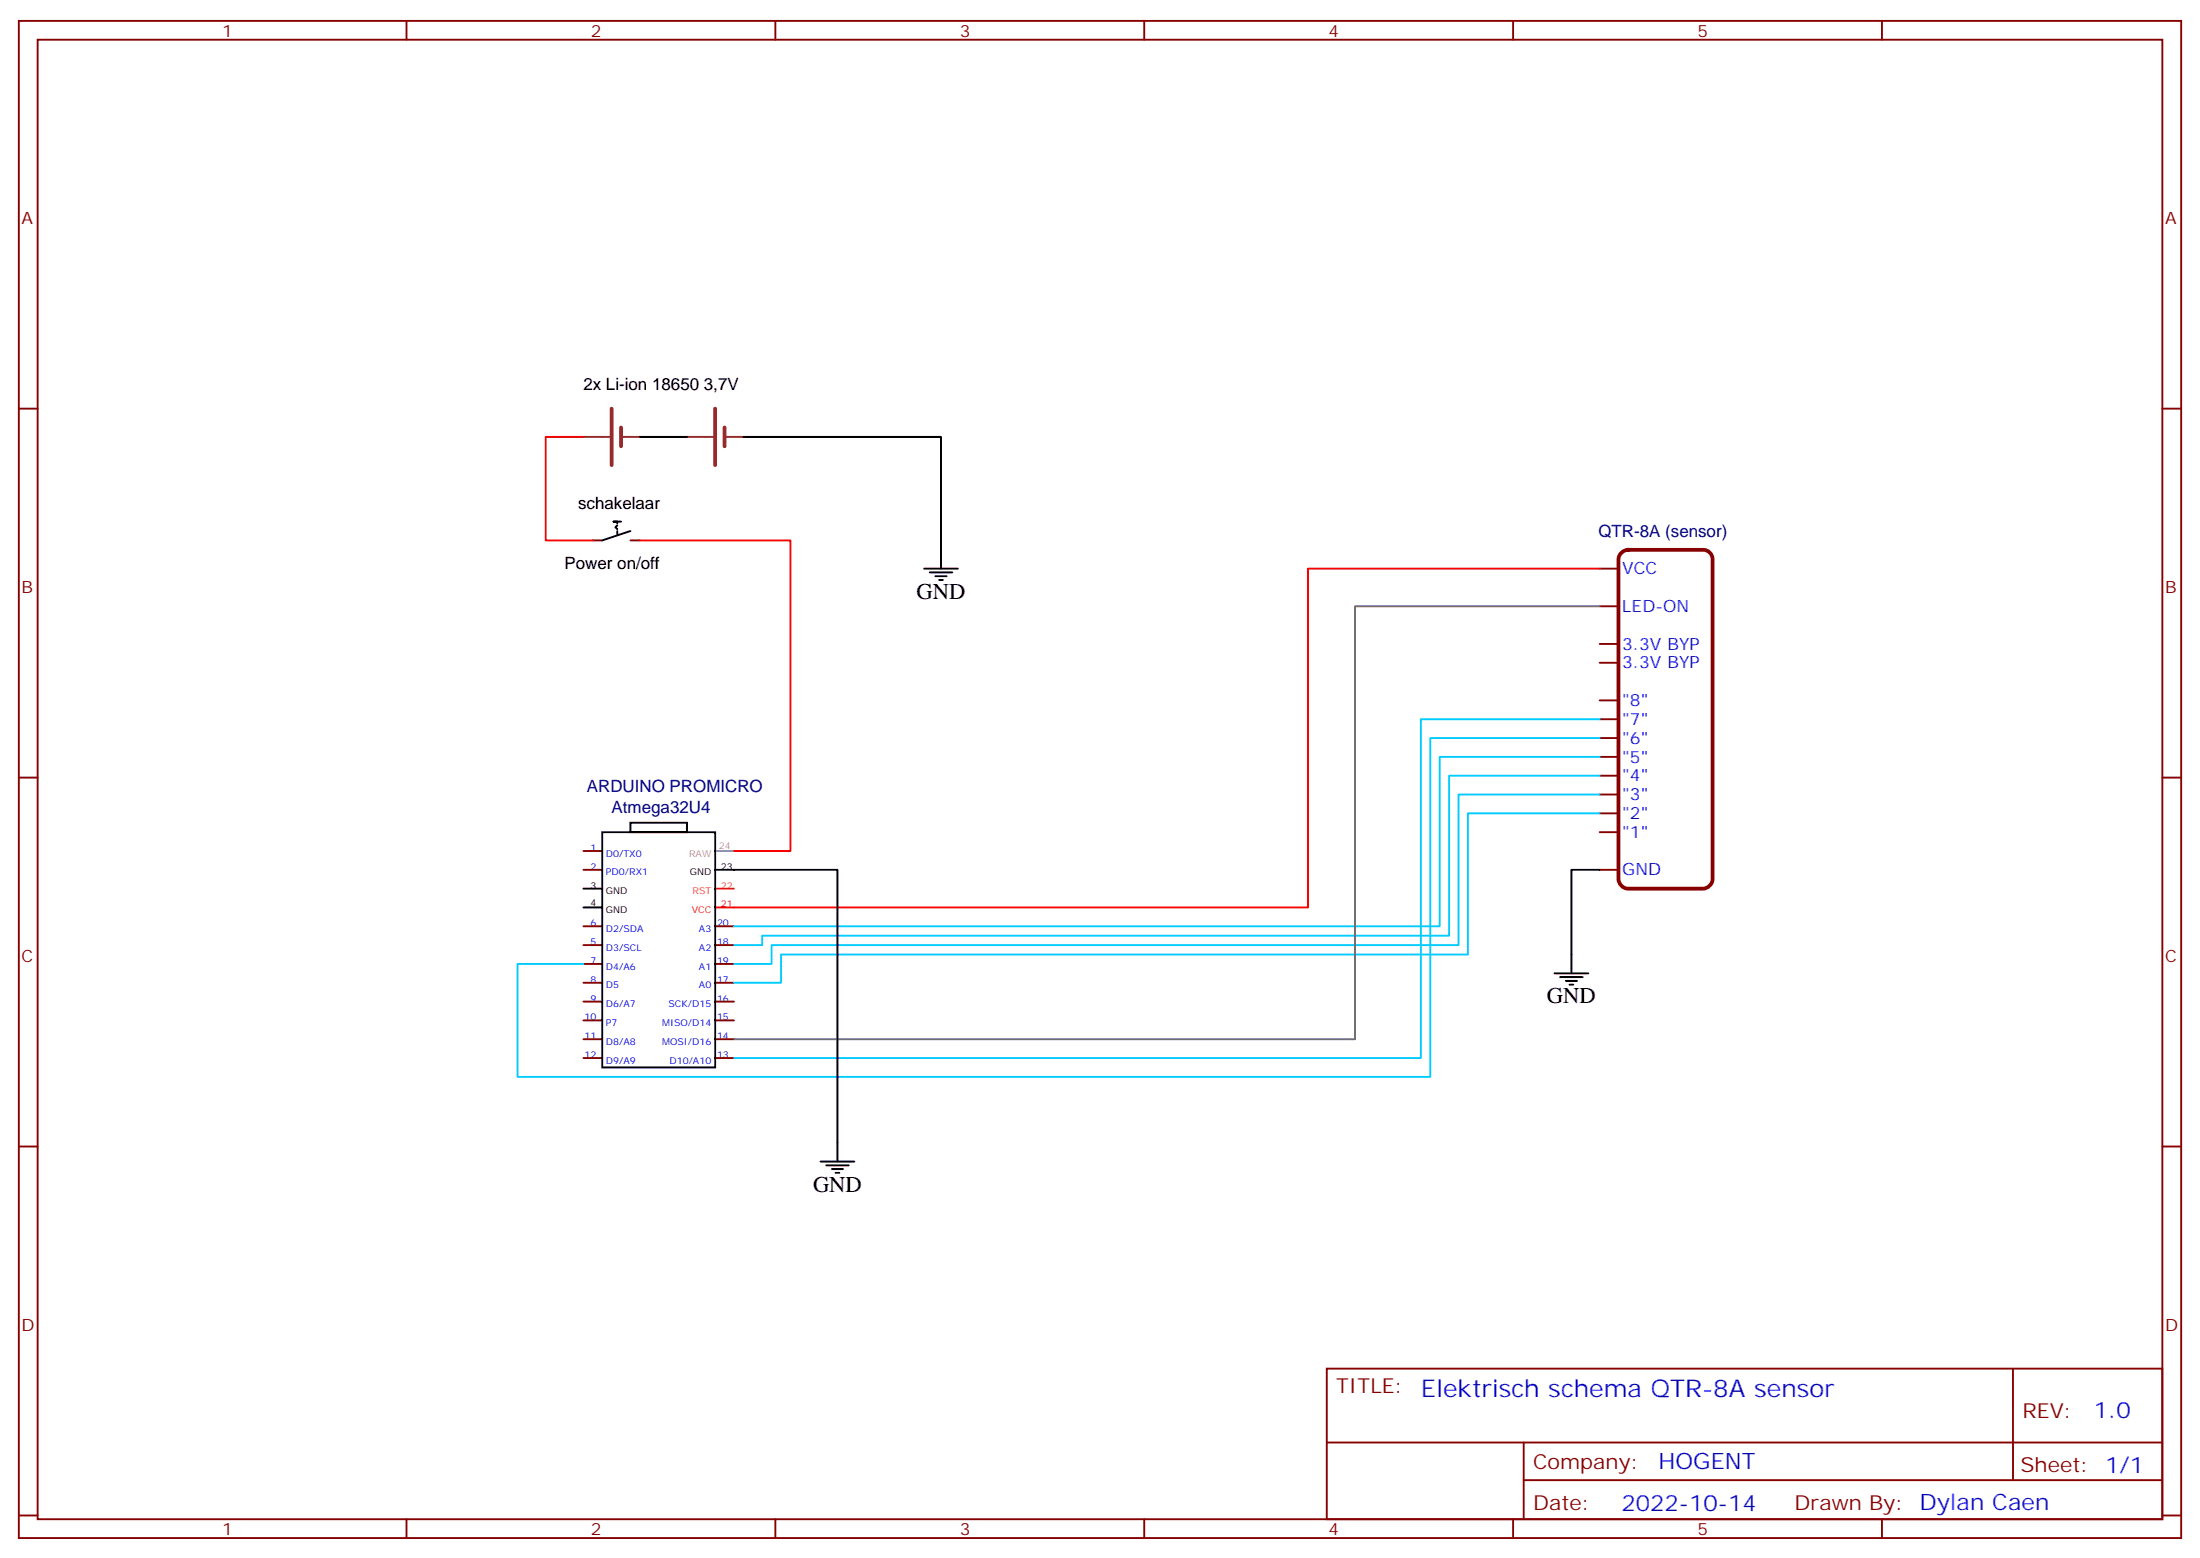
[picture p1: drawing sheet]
<svg xmlns="http://www.w3.org/2000/svg" width="412mm" height="292mm" viewBox="0 0 412 292" stroke-linecap="round" stroke-linejoin="round" font-family="sans-serif">
<g fill="none" stroke="#870000" stroke-width=".35">
<path d="M3.5 3.9h405.4v284.4h-405.4zM7.1 7.4h398.2v277.3h-398.2zM76.2 3.9v3.5M145.3 3.9v3.5M214.5 3.9v3.5M283.6 3.9v3.5M352.8 3.9v3.5M3.5 76.6h3.6M405.3 76.6h3.6M111.1 101.3h1.8M118.2 101.3h1.7M299.9 106.6h3.5"/>
<path d="M299.9 113.6h3.5M299.9 138.3h3.5M299.9 134.8h3.5M299.9 131.3h3.5M299.9 124.2h3.5M299.9 120.7h3.5M3.5 145.7h3.6M109.4 159.5h3.5M299.9 156h3.5M299.9 152.4h3.5M299.9 148.9h3.5M299.9 145.4h3.5"/>
<path d="M299.9 141.9h3.5M405.3 145.7h3.6M109.4 163h3.5M109.4 173.6h3.5M109.4 177.1h3.5M134.1 173.6h3.5M134.1 177.1h3.5M299.9 163h3.5M109.4 180.7h3.5M109.4 184.2h3.5M109.4 187.7h3.5M109.4 191.2h3.5"/>
<path d="M109.4 194.8h3.5M109.4 198.3h3.5M134.1 180.7h3.5M134.1 184.2h3.5M134.1 187.7h3.5M134.1 191.2h3.5M134.1 194.8h3.5M134.1 198.3h3.5M3.5 214.9h3.6M405.3 214.9h3.6M248.7 256.5h156.6v28.2h-156.6zM377.3 256.5v20.9"/>
<path d="M248.7 270.4h156.5M285.6 277.4h119.6M285.6 270.4v14.1M3.5 284h3.6M76.2 284.7v3.6M145.3 284.7v3.6M214.5 284.7v3.6M283.6 284.7v3.6M352.8 284.7v3.6M405.3 284h3.6"/>
</g>
<g fill="none" stroke="#000" stroke-width=".35">
<path d="M115.7 98.5l-.3 .3 .3 .4M115.7 99.5v.7M116.4 97.8h-1.4h.7v.3M118.2 99.5l-5.3 1.8M119.9 81.9h8.9M139.3 81.9h37.1v24.7M173.2 106.6h6.4M174.3 107.3h4.2M175.3 108h2.1M176 108.7h.7M112.9 156h21.2v44.1h-21.2zM118.2 154.2h10.6v1.8h-10.6z"/>
<path d="M109.4 166.5h3.5M109.4 170.1h3.5M134.1 163h22.9v54.7M299.9 163h-5.3v19.4M291.4 182.4h6.3M292.5 183.1h4.2M293.5 183.8h2.1M294.2 184.5h.7M153.8 217.7h6.4M154.9 218.4h4.2M155.9 219.1h2.1M156.6 219.8h.7"/>
</g>
<path d="M109.4 81.9h-7.1v19.4h8.8M119.9 101.3h28.3v58.2h-10.6M299.9 106.6h-54.7v63.5h-111.1" fill="none" stroke="#f00" stroke-width=".35"/>
<path d="M134.1 166.5h3.5" fill="none" stroke="#f60" stroke-width=".35"/>
<path d="M134.1 159.5h3.5" fill="none" stroke="#999" stroke-width=".35"/>
<path d="M304 103.6l.7-.5 .5-.1h14.1a1.76 1.76 0 0 1 1.7 1.8v60a1.89 1.89 0 0 1-1.7 1.7h-14.1a1.89 1.89 0 0 1-1.8-1.7v-60l.1-.5z" fill="none" stroke="#870000" stroke-width=".71"/>
<path d="M114.7 76.6v10.6M134.1 76.6v10.6M116.4 80.1v3.5M135.8 80.1v3.5" fill="none" stroke="#8c2424" stroke-width=".71"/>
<path d="M109.4 81.9h4.9M116.4 81.9h3.5M128.8 81.9h4.9M135.8 81.9h3.5" fill="none" stroke="#8c2424" stroke-width=".35"/>
<path d="M299.9 138.3h-31.8v63.5h-171.1v-21.1h12.4M299.9 134.8h-33.6v63.5h-128.7M299.9 152.4h-24.7v26.5h-128.8v5.3h-8.8M299.9 148.9h-26.5v28.2h-128.8v3.6h-7M299.9 145.4h-28.3v30h-128.7v1.7h-5.3M299.9 141.9h-30v31.7h-132.3" fill="none" stroke="#0cf" stroke-width=".35"/>
<path d="M299.9 113.6h-45.9v81.2h-116.4" fill="none" stroke="#666" stroke-width=".35"/>
<text font-size="4.6" fill="#00f" x="266.3" y="261.8">Elektrisch schema QTR-8A sensor</text>
<g font-size="4.2">
<text x="171.8" y="112.2">GND</text>
<text x="290" y="188.1">GND</text>
<text x="152.4" y="223.3">GND</text>
</g>
<g font-size="4.2" fill="#00f">
<text x="392.5" y="265.8">1.0</text>
<text x="310.9" y="275.3">HOGENT</text>
<text x="304" y="283.1">2022-10-14</text>
</g>
<g font-size="3.9" fill="#800">
<text x="250.5" y="261.1">TITLE:</text>
<text x="379.1" y="265.8">REV:</text>
<text x="287.4" y="275.3">Company:</text>
<text x="378.7" y="275.9">Sheet: 1/1</text>
<text x="287.4" y="283">Date:</text>
<text x="336.4" y="283.1">Drawn By: Dylan Caen</text>
</g>
<g font-size="3.2" fill="#800">
<text x="41.6" y="6.9">1</text>
<text x="110.8" y="6.9">2</text>
<text x="179.9" y="6.9">3</text>
<text x="249.1" y="6.9">4</text>
<text x="318.2" y="6.9">5</text>
<text x="4.1" y="42">A</text>
<text x="405.9" y="42">A</text>
<text x="4.1" y="111.2">B</text>
<text x="405.9" y="111.2">B</text>
<text x="4.1" y="180.3">C</text>
<text x="405.9" y="180.3">C</text>
<text x="4.1" y="249.4">D</text>
<text x="405.9" y="249.4">D</text>
<text x="41.6" y="287.7">1</text>
<text x="110.8" y="287.7">2</text>
<text x="179.9" y="287.7">3</text>
<text x="249.1" y="287.7">4</text>
<text x="318.2" y="287.7">5</text>
</g>
<g font-size="3.2">
<text x="109.4" y="73.1">2x Li-ion 18650 3,7V</text>
<text x="108.4" y="95.4">schakelaar</text>
<text x="105.8" y="106.6">Power on/off</text>
</g>
<g font-size="3.2" fill="#000080">
<text x="299.6" y="100.7">QTR-8A (sensor)</text>
<text x="110" y="148.4">ARDUINO PROMICRO</text>
<text x="114.7" y="152.4">Atmega32U4</text>
</g>
<g font-size="3.2" fill="#00f">
<text x="304.1" y="107.6">VCC</text>
<text x="304.1" y="114.7">LED-ON</text>
<text x="304.1" y="125.3">3.3V BYP</text>
<text x="304.1" y="121.7">3.3V BYP</text>
<text x="304.1" y="135.9">&quot;7&quot;</text>
<text x="304.1" y="132.3">&quot;8&quot;</text>
<text x="304.1" y="142.9">&quot;5&quot;</text>
<text x="304.1" y="139.4">&quot;6&quot;</text>
<text x="304.1" y="150">&quot;3&quot;</text>
<text x="304.1" y="146.4">&quot;4&quot;</text>
<text x="304.1" y="153.5">&quot;2&quot;</text>
<text x="304.1" y="157">&quot;1&quot;</text>
<text x="304.1" y="164.1">GND</text>
</g>
<g font-size="1.8" fill="#00f">
<text x="110.7" y="159.5">1</text>
<text x="113.6" y="160.5">D0/TX0</text>
<text x="110.7" y="163">2</text>
<text x="113.6" y="164.1">PD0/RX1</text>
<text x="110.7" y="173.6">6</text>
<text x="134.4" y="173.6">20</text>
<text x="110.7" y="177.1">5</text>
<text x="113.6" y="174.7">D2/SDA</text>
<text x="113.6" y="178.2">D3/SCL</text>
<text x="131" y="178.2">A2</text>
<text x="131" y="174.7">A3</text>
<text x="134.4" y="177.1">18</text>
<text x="110.7" y="180.7">7</text>
<text x="110.7" y="184.2">8</text>
<text x="113.6" y="181.7">D4/A6</text>
<text x="113.6" y="185.2">D5</text>
<text x="131" y="185.2">A0</text>
<text x="131" y="181.7">A1</text>
<text x="134.4" y="184.2">17</text>
<text x="134.4" y="180.7">19</text>
<text x="109.6" y="191.2">10</text>
<text x="110.7" y="187.7">9</text>
<text x="113.6" y="188.8">D6/A7</text>
<text x="125.3" y="188.8">SCK/D15</text>
<text x="134.4" y="191.2">15</text>
<text x="134.4" y="187.7">16</text>
<text x="109.6" y="194.8">11</text>
<text x="113.6" y="192.3">P7</text>
<text x="113.6" y="195.8">D8/A8</text>
<text x="124.1" y="195.8">MOSI/D16</text>
<text x="124.1" y="192.3">MISO/D14</text>
<text x="134.4" y="194.8">14</text>
<text x="109.6" y="198.3">12</text>
<text x="113.6" y="199.4">D9/A9</text>
<text x="125.5" y="199.4">D10/A10</text>
<text x="134.4" y="198.3">13</text>
</g>
<g font-size="1.8" fill="#999">
<text x="129.2" y="160.5">RAW</text>
<text x="134.8" y="159.1">24</text>
</g>
<g font-size="1.8">
<text x="110.7" y="166.5">3</text>
<text x="113.6" y="167.6">GND</text>
<text x="129.3" y="164.1">GND</text>
<text x="135.1" y="163">23</text>
<text x="110.7" y="169.7">4</text>
<text x="113.6" y="171.1">GND</text>
</g>
<g font-size="1.8" fill="#f60">
<text x="129.8" y="167.6">RST</text>
<text x="135.1" y="166.5">22</text>
</g>
<g font-size="1.8" fill="#f00">
<text x="129.7" y="171.1">VCC</text>
<text x="135.1" y="170.1">21</text>
</g>
</svg>
